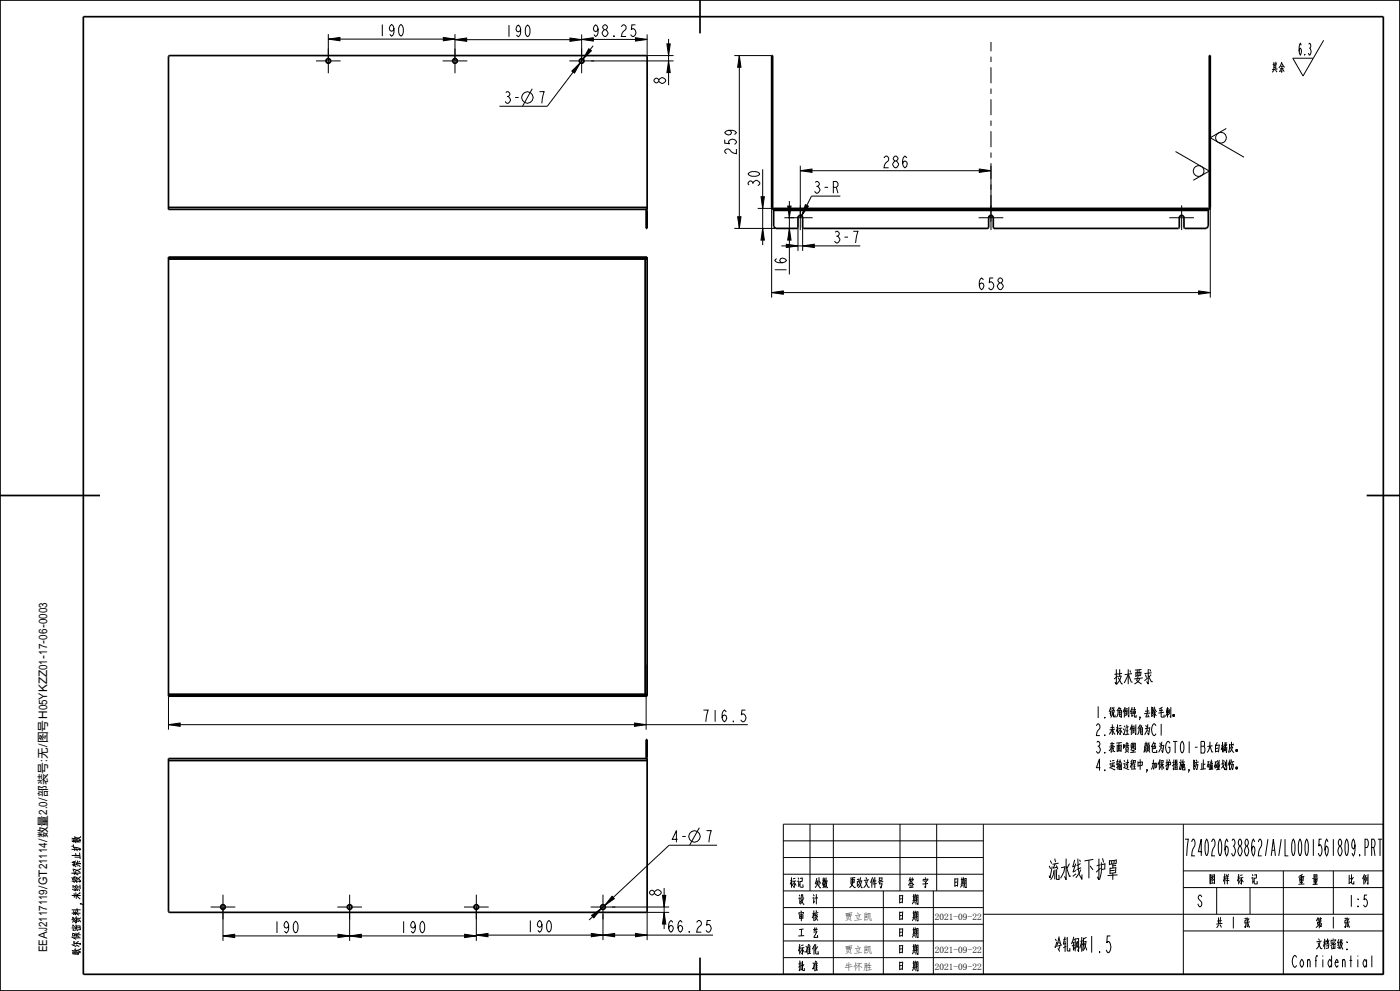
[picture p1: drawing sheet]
<svg xmlns="http://www.w3.org/2000/svg" width="420mm" height="297mm" viewBox="0 0 420 297" stroke-linecap="round" stroke-linejoin="round" font-family="sans-serif">
<g fill="none" stroke="#000" stroke-width=".3">
<path d="M98.5 11.7l3.5-.5v1zM98.5 10.2v8.1M98.5 11.7h38M133 11.2l3.5 .5-3.5 .5zM136.5 11.9l3.5-.5v1zM136.5 10.2v8.1M136.5 11.9h38M171 11.4l3.5 .5-3.5 .5zM174.5 11.8l3.5-.5v1zM174.5 11.8h19.6M174.5 10.3v8M174.9 17.7l.3 .6"/>
<path d="M176.6 14.6l.8 .6-2.5 2.5zM177.3 18.3h24.8M177.9 13.7l-13.7 18.1h-14.4M190.6 7.4h-1l-.2 1.5 .3-.3a1.17 1.17 0 0 1 1.1 1.2 1.17 1.17 0 0 1-1.1 1.1l-.5-.5M190.6 11.3l3.5 .5-3.5 .5zM193.9 16.7h8.2M194.1 10.3v6.6M200.1 13.2h1l-.5 3.5zM200.6 18.3l.5 3.5h-1zM200.6 11.7v13.8M220.3 16.7h11.2M221.8 16.7l.5 3.5h-1z"/>
<path d="M221.8 16.7v51.8M397.1 12.1l-6.2 10.7-3.1-5.4h6.2M151.7 27.8l.4-.3a.8 .8 0 0 1 .9 .8l-.6 .6a1.05 1.05 0 0 1 .7 1.2 1.05 1.05 0 0 1-1 .9l-.5-.6M152.1 28.9h.3M154.5 29.2h1.1M159.7 26.6l-2.9 5.2M171.6 21.3l2.5-2.5-1.7 3.1zM367.9 38.5l-4.8 2.8 10.1 5.8M228.3 59h1l-.5 3.5zM228.8 50.7v22.8M240.1 51.2l3.5-.5v1zM240.1 49.7v15.6"/>
<path d="M240.1 51.2h57.2M252.1 58.8h-8.7l-2.9 5.9M293.8 50.7l3.5 .5-3.5 .5zM297.3 49.7v15.6M352.7 45.4l10.1 5.9-4.8 2.7M220.3 68.5h12.4M221.3 65h1l-.5 3.5zM227.3 62.5h4.8M228.8 68.5l.5 3.5h-1zM231.5 62.2v27M234.4 73.7h23.7M235.3 65.3h3"/>
<path d="M235.9 73.2l3.5 .5-3.5 .5zM236.3 61.8h1l-.5 3.5zM236.8 68.5l.5 3.5h-1zM236.8 60.3v21.9M239.4 68.3v6.9M240.8 73.7l3.5-.5v1zM240.8 68.3v6.9M241.6 61.3l.9 .5-2 2.9zM363.1 62.2v27M231.5 87.7l3.5-.5v1zM231.5 87.7h131.6M359.6 87.2l3.5 .5-3.5 .5z"/>
<path d="M193.8 199.2v19.5M50.5 217.2l3.5-.5v1zM50.5 208.7v10M50.5 217.2h173.8M190.3 216.7l3.5 .5-3.5 .5zM223.6 212.8h-1l-.2 1.5 .4-.3a1.17 1.17 0 0 1 1 1.1 1.17 1.17 0 0 1-1 1.2l-.6-.6M203.3 251.6h-1.6l1.2-2.7v3.5M204.7 250.7h1M209.8 248.1l-2.9 5.2M215.1 253.3h-14.4l-24 22.4M235 247h180v45h-180zM235 257h60"/>
<path d="M235 252h60M243 247v20M250 247v45M270 247v20M281 247v20M295 247v45M355 247v45M355.5 251.5h1l-.5 5M357.5 252.3l.4-.8h.2a2.31 2.31 0 0 1-.2 2.9l-.4 2.1h1M411.5 254h.6a2.08 2.08 0 0 0 0-2.5h-.6v5M412.1 254l.4 2.5M413.4 251.5h1.2"/>
<path d="M414 251.5v5M66.9 271.8v10.2M101.4 280l3.5 .5-3.5 .5zM104.9 271.8v10.2M139.4 280l3.5 .5-3.5 .5zM142.9 271.8v10.2M177.4 279.8l3.5 .5-3.5 .5zM177.5 274.3l2.9-2-2.2 2.8zM180.2 271.8l.2 .5M180.9 274v7.8M183.6 268.6l.7 .7-2.9 2.1zM183.6 271.8h17.1"/>
<path d="M190.6 279.8l3.5 .5-3.5 .5zM193.9 273.4h6.8M194.1 273.2v8.6M198.7 268.3h1l-.5 3.5zM199.2 273.4l.5 3.5h-1zM199.2 266.1v12.3M213.2 275.9h-1l-.2 1.4 .3-.3a1.17 1.17 0 0 1 1.1 1.2 1.17 1.17 0 0 1-1.1 1.2l-.5-.6M235 277h60M235 272h60M235 267h60M235 262h60M265 267v25"/>
<path d="M280 267v25M295 274h120M355 279h60M355 266h60M355 261h60M365 266v8M375 266v8M385 261v31M400 261v13M66.9 280.5l3.5-.5v1zM66.9 280.5h76M104.9 280.5l3.5-.5v1z"/>
<path d="M142.9 280.3l3.5-.5v1zM142.9 280.3h71M180.9 280.3l3.5-.5v1zM235 287h60M235 282h60M389 287l-.4-.6h-.3a2.66 2.66 0 0 0 0 3.5h.3l.4-.6M411.6 286.4v3.5"/>
<circle cx="158.2" cy="29.2" r="1.72"/>
<circle cx="359.6" cy="51.3" r="1.6"/>
<circle cx="366.3" cy="41.3" r="1.6"/>
<circle cx="208.3" cy="250.7" r="1.72"/>
</g>
<g fill="#000">
<path d="M98.5 11.7l3.5-.5v1zM136.5 11.9l3.5-.5v1zM133 11.2l3.5 .5-3.5 .5zM171.6 21.3l2.5-2.5-1.7 3.1zM174.5 11.8l3.5-.5v1zM171 11.4l3.5 .5-3.5 .5zM176.6 14.6l.8 .6-2.5 2.5zM190.6 11.3l3.5 .5-3.5 .5zM200.6 18.3l.5 3.5h-1zM200.1 13.2h1l-.5 3.5zM221.8 16.7l.5 3.5h-1zM240.1 51.2l3.5-.5v1z"/>
<path d="M293.8 50.7l3.5 .5-3.5 .5zM221.3 65h1l-.5 3.5zM228.3 59h1l-.5 3.5zM228.8 68.5l.5 3.5h-1zM236.3 61.8h1l-.5 3.5zM236.8 68.5l.5 3.5h-1zM235.9 73.2l3.5 .5-3.5 .5zM241.6 61.3l.9 .5-2 2.9zM240.8 73.7l3.5-.5v1zM231.5 87.7l3.5-.5v1zM359.6 87.2l3.5 .5-3.5 .5zM50.5 217.2l3.5-.5v1z"/>
<path d="M190.3 216.7l3.5 .5-3.5 .5zM177.5 274.3l2.9-2-2.2 2.8zM183.6 268.6l.7 .7-2.9 2.1zM198.7 268.3h1l-.5 3.5zM199.2 273.4l.5 3.5h-1zM66.9 280.5l3.5-.5v1zM104.9 280.5l3.5-.5v1zM101.4 280l3.5 .5-3.5 .5zM142.9 280.3l3.5-.5v1zM139.4 280l3.5 .5-3.5 .5zM180.9 280.3l3.5-.5v1zM177.4 279.8l3.5 .5-3.5 .5z"/>
<path d="M190.6 279.8l3.5 .5-3.5 .5z"/>
</g>
<g fill="none" stroke="#000" stroke-width=".51">
<path d="M0 0h420v297h-420zM25 5h390v287h-390zM50.7 16.7h143.2l.2 .2v45.9h-143.6v-45.9zM210 0v10M231.5 16.9h.3M362.8 16.9h.3M50.5 77.1h143.6v131.6h-143.6zM50.5 62.2h143.6M50.5 77.7h143.6M50.5 77.4h143.6M50.7 77.1v.3M193.5 62.8l.3 .3"/>
<path d="M193.5 77.7v130.4M193.8 63.1v5.4h.3v-5.4M193.8 67.9h.3M193.8 63.1h.3M193.9 77.1v.3M194.1 62.8v.3M231.5 62.2l.2 .4 .4 .2h130.4l.4-.2 .2-.4M231.5 62.2h.3M231.5 62.2v-45.5h.3v45.5M231.8 62.2l.3 .3M232.1 62.5v5.4l.6 .6h6.5l.2-.2v-3M232.1 63.1h130.4"/>
<path d="M232.1 62.5h130.4M240.8 65.3v3l.2 .2h55.4l.2-.2v-3M298 65.3v3l.2 .2h55.4l.2-.2v-3M362.5 62.5v5.4l-.6 .6h-6.5l-.2-.2v-3M362.8 62.2l-.3 .3M362.8 62.2h.3M362.8 62.2v-45.5h.3v45.5M0 148.5h30M410 148.5h10M50.5 208.4h143.6M50.5 208.1h143.6M50.7 208.4v.3"/>
<path d="M193.9 208.4v.3M50.5 227.3h143.6v45.9l-.2 .2h-143.2l-.2-.2zM50.5 227.9h143.6M193.8 227l-.3 .3M193.8 227v-5.4h.3v5.4M193.8 227h.3M193.8 222.2h.3M194.1 227v.3M210 287v10"/>
</g>
<path d="M297.3 66.4v-53.8" fill="none" stroke="#000" stroke-width=".3" stroke-dasharray="1.6 1.6 4.8 1.6" stroke-linecap="butt"/>
<!-- layer: 02___PRT_ALL_AXES -->
<g fill="none" stroke="#000" stroke-width=".3">
<path d="M94.8 18.3h7.4M98.5 14.6v7.4M132.8 18.3h7.4M136.5 14.6v7.4M170.8 18.3h7.4M174.5 14.6v7.4M236.4 65.3h7.4M240.1 61.6v7.4M293.6 65.3h7.4M297.3 61.6v7.4M350.8 65.3h7.4M354.5 61.6v7.4"/>
<path d="M63.2 271.8h7.4M66.9 268.1v7.4M101.2 271.8h7.4M104.9 268.1v7.4M139.2 271.8h7.4M142.9 268.1v7.4M177.2 271.8h7.4M180.9 268.1v7.4"/>
</g>
<g fill="none" stroke="#000" stroke-width=".51">
<path d="M239.4 65.3a.7 .7 0 0 1 .7-.7 .7 .7 0 0 1 .7 .7M296.6 65.3a.7 .7 0 0 1 .7-.7 .7 .7 0 0 1 .7 .7M353.8 65.3a.7 .7 0 0 1 .7-.7 .7 .7 0 0 1 .7 .7"/>
<circle cx="98.5" cy="18.3" r=".7"/>
<circle cx="136.5" cy="18.3" r=".7"/>
<circle cx="174.5" cy="18.3" r=".7"/>
<circle cx="66.9" cy="271.8" r=".7"/>
<circle cx="104.9" cy="271.8" r=".7"/>
<circle cx="142.9" cy="271.8" r=".7"/>
<circle cx="180.9" cy="271.8" r=".7"/>
</g>
<text font-size="9.1" x="307.9" y="264">流水线下护罩</text>
<g font-size="6.5">
<text x="334" y="205.3">技术要求</text>
<text x="360.6" y="256.5">724020638862/A/L0001561809.PRT</text>
<text x="313.8" y="285.5">冷轧钢板1.5</text>
</g>
<g font-size="4.6">
<text x="113.3" y="10.8">190</text>
<text x="151.3" y="11">190</text>
<text x="177.3" y="10.9">98.25</text>
<text x="389.4" y="16.5">6.3</text>
<text x="381.4" y="21.9">其余</text>
<text x="199.7" y="25.5" transform="rotate(-90 199.7 25.5)">8</text>
<text x="161.1" y="31">7</text>
<text x="220.9" y="46.8" transform="rotate(-90 220.9 46.8)">259</text>
<text x="264.5" y="50.3">286</text>
<text x="227.9" y="56.3" transform="rotate(-90 227.9 56.3)">30</text>
<text x="244.5" y="57.9">3-R</text>
<text x="249.7" y="72.8">3- 7</text>
<text x="235.9" y="82.2" transform="rotate(-90 235.9 82.2)">16</text>
<text x="293.1" y="86.8">658</text>
<text x="328.4" y="215.2">1.锐角倒钝,去除毛刺。</text>
<text x="210.3" y="216.3">716.5</text>
<text x="328.4" y="220.4">2.未标注倒角为C1</text>
<text x="328.4" y="225.7">3.表面喷塑，颜色为GT01-B大白橘皮。</text>
<text x="328.4" y="230.9">4.运输过程中,加保护措施,防止磕碰划伤。</text>
<text x="211.3" y="252.4">7</text>
<text x="198.4" y="268.9" transform="rotate(-90 198.4 268.9)">8</text>
<text x="235.6" y="266.3">标记</text>
<text x="243.1" y="266.3">处数</text>
<text x="251.5" y="266.3">更改文件号</text>
<text x="271.2" y="266.3">签 字</text>
<text x="284.6" y="266.3">日期</text>
<text x="360.6" y="265.3">图 样 标 记</text>
<text x="388.2" y="265.3">重 量</text>
<text x="403.2" y="265.3">比 例</text>
<text x="238.2" y="271.3">设 计</text>
<text x="268.2" y="271.3">日 期</text>
<text x="359.1" y="271.8">S</text>
<text x="404.9" y="271.8">1:5</text>
<text x="81.7" y="279.6">190</text>
<text x="119.7" y="279.6">190</text>
<text x="157.7" y="279.4">190</text>
<text x="199.9" y="279.4">66.25</text>
<text x="238.2" y="281.3">工 艺</text>
<text x="238.2" y="276.3">审 核</text>
<text x="268.2" y="281.3">日 期</text>
<text x="268.2" y="276.3">日 期</text>
<text x="364.3" y="278.3">共 1 张</text>
<text x="394.3" y="278.3">第 1 张</text>
<text x="237.4" y="286.3">标准化</text>
<text x="268.2" y="286.3">日 期</text>
<text x="392.3" y="284.6">文档密级:</text>
<text x="238.2" y="291.3">批 准</text>
<text x="268.2" y="291.3">日 期</text>
<text x="389.8" y="289.9">Confidential</text>
</g>
<text font-size="3.9" x="24.4" y="286.4" transform="rotate(-90 24.4 286.4)">歌尔保密资料,未经授权禁止扩散</text>
<text font-size="3.5" x="14.1" y="285.4" transform="rotate(-90 14.1 285.4)">EEAJ2117119/GT21114/数量2.0/部装号:无/图号H05YKZZ01-17-06-0003</text>
<g font-size="2.8">
<text x="253.3" y="275.6">贾立凯</text>
<text x="280.4" y="275.6">2021-09-22</text>
<text x="253.3" y="285.6">贾立凯</text>
<text x="280.4" y="285.6">2021-09-22</text>
<text x="253.3" y="290.6">牛怀胜</text>
<text x="280.4" y="290.6">2021-09-22</text>
</g>
</svg>
